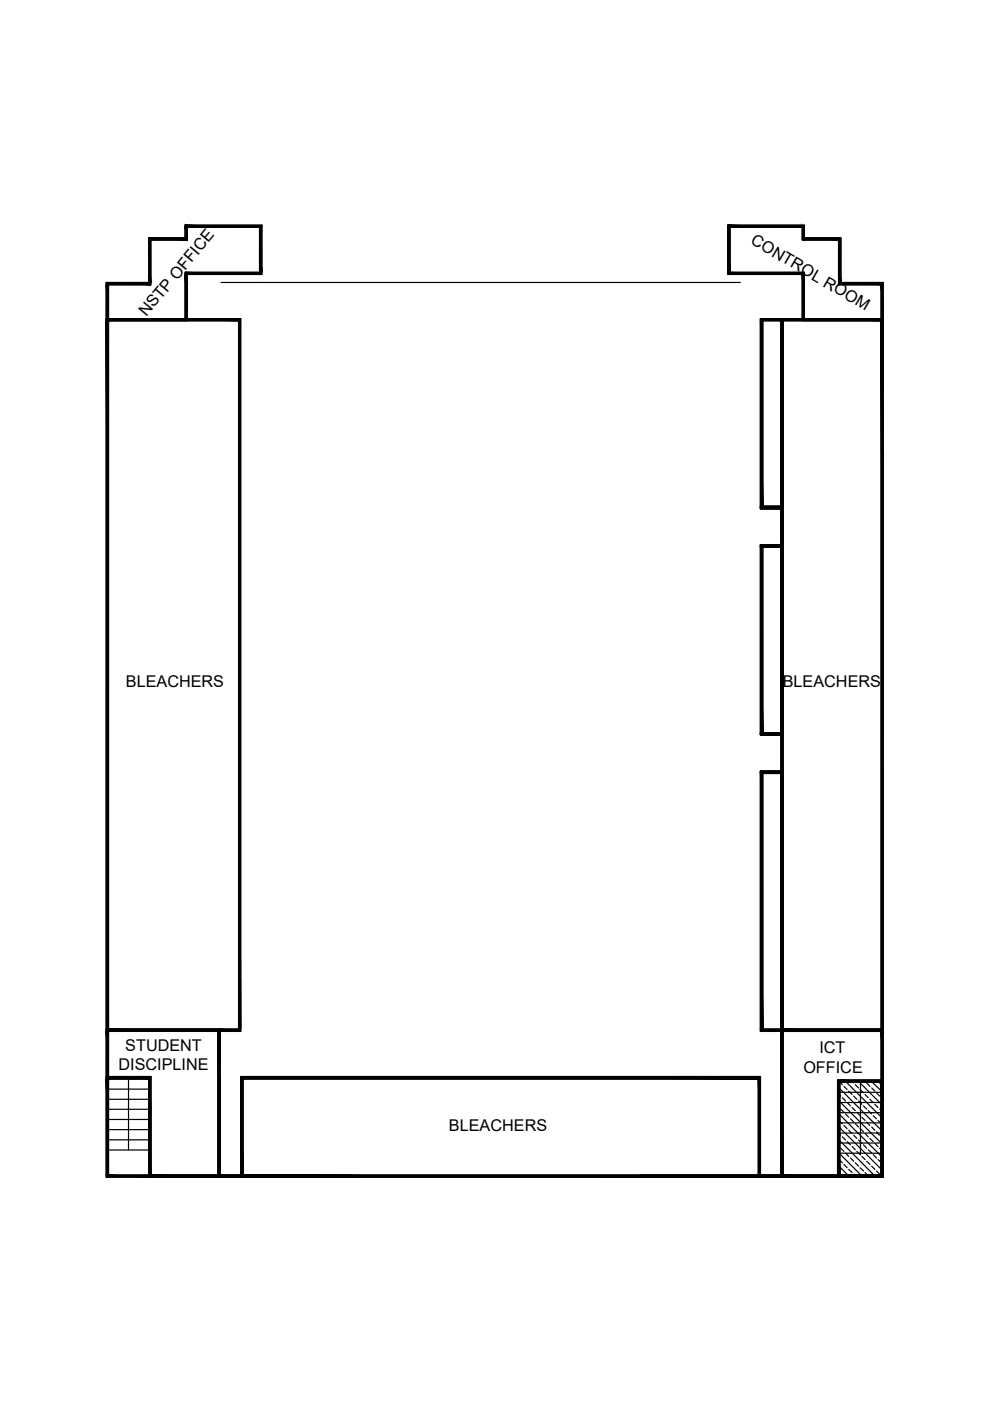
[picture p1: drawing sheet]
<svg xmlns="http://www.w3.org/2000/svg" width="210mm" height="297mm" viewBox="0 0 210 297" stroke-linecap="round" stroke-linejoin="round" font-family="sans-serif">
<!-- layer: 0 -->
<g fill="none" stroke="#000" stroke-width=".25">
<path d="M31.5 50.4h7.7v-2.7h16.3v10.5h-15.8v9.8h-17.2v-8.1h9zM32 50.9h7.7v-2.7h15.3v9.5h-15.8v9.8h-16.2v-7.1h9zM46.9 59.9h110.1M154.3 47.7h16.2v2.7h7.8v9.5h9v8.1h-17.2v-9.8h-15.8zM154.8 48.2h15.3v2.7h7.7v9.5h9v7.1h-16.3v-9.8h-15.7zM22.5 67.5h28.5v151.2h-28.5zM23 68h27.6v150.2h-27.6zM161.2 67.5h4.9v40.4h-4.9zM161.2 67.5h4.4v40.4h-4.4zM161.7 68h3.9v39.3h-3.9zM165.6 67.5h21.7v151.2h-21.7zM166.1 68h20.7v150.2h-20.7z"/>
<path d="M166.1 67.5v40.4M172.7 67.5h14.6v88.3M161.2 107.3h4.9v.6h-4.9zM161.2 115.5h4.9v.5h-4.9zM161.2 115.5h4.9v40.3h-4.9zM161.2 115.5h4.4v40.3h-4.4zM161.7 116h3.9v39.3h-3.9zM166.1 115.5v40.3M161.2 155.3h4.9v.5h-4.9zM161.2 163.5h4.9v.5h-4.9zM161.2 163.5h4.9v55.2h-4.9zM161.7 164h3.9v54.2h-3.9z"/>
<path d="M187.3 163.5v65.9M22.5 218.2h24.2v31.4h-15.2v-20.8h-9zM23 218.7h23.2v30.4h-14.2v-20.9h-9zM31.5 218.7h19.5M46.4 218.7h.3v8M165.6 218.7h21.7v30.9h-21.7zM165.6 218.2h21.7v31.4h-21.7zM165.6 218.7v-55.2h-4.4v55.2h26.1M166.1 218.7h20.7v30.4h-20.7zM22.5 228.2h9.5v21.4h-9.5zM23 228.8h8.5v20.3h-8.5zM27.2 228.8v15"/>
<path d="M31.5 233v16.6h43.5h-43.5zM32 233.5v15.6h42.5M46.7 228.2v20.9h4.3v-20.9h110.2v20.9h4.4v-20.9v21.4h-118.9zM51 228.2h110.2v21.4h-110.2zM51 228.8h110.2M51.5 228.8h109.3v20.3h-109.3zM165.6 223.5v9.5M177.6 229h9.7v20.6h-9.7zM178.1 229.4h8.7v19.7h-8.7zM178.1 229.4h8.7M178.1 231.6h8.7M178.1 233.8h8.7"/>
<path d="M178.1 235.9h8.7M178.1 238.1h8.7M182.4 229.4v15.4M186.8 233.5v15.6h-51.1M187.3 233v16.6v-16.6M187.3 233v16.6h-52.1h52.1M22.5 249.6h.5M178.1 240.2h8.7M178.1 242.3h8.7M178.1 244.5h8.7"/>
</g>
<!-- layer: hatches -->
<g fill="#000" stroke="#000" stroke-width=".21">
<path d="M165.6 107.9v7.6zM166.1 107.9v7.6z"/>
<path d="M31.5 50.9l.5 9v-9zM31.5 50.9l.5 9h-.5z"/>
<path d="M22.5 59.9l9.5 .5v-.5zM22.5 59.9l9.5 .5h-9.5z"/>
<path d="M39.2 48.2l.5 2.2v-2.2zM39.2 48.2l.5 2.2h-.5z"/>
<path d="M31.5 50.4l8.2 .5v-.5zM31.5 50.4l8.2 .5h-8.2z"/>
<path d="M39.2 58.2l.5 9.3v-9.3zM39.2 58.2l.5 9.3h-.5z"/>
<path d="M39.2 47.7l16.3 .5v-.5zM39.2 47.7l16.3 .5h-16.3z"/>
<path d="M55 48.2l.5 9.5v-9.5zM55 48.2l.5 9.5h-.5z"/>
<path d="M39.2 57.7l16.3 .5v-.5zM39.2 57.7l16.3 .5h-16.3z"/>
<path d="M154.3 48.2l.5 9.5v-9.5zM154.3 48.2l.5 9.5h-.5z"/>
<path d="M154.3 47.7l16.2 .5v-.5zM154.3 47.7l16.2 .5h-16.2z"/>
<path d="M170.1 48.2l.4 2.2v-2.2zM170.1 48.2l.4 2.2h-.4z"/>
<path d="M154.3 57.7l16.2 .5v-.5zM154.3 57.7l16.2 .5h-16.2z"/>
<path d="M170.1 58.2l.4 9.3v-9.3zM170.1 58.2l.4 9.3h-.4z"/>
<path d="M170.1 50.4l8.2 .5v-.5zM170.1 50.4l8.2 .5h-8.2z"/>
<path d="M177.8 50.9l.5 9v-9zM177.8 50.9l.5 9h-.5z"/>
<path d="M177.8 59.9l9.5 .5v-.5zM177.8 59.9l9.5 .5h-9.5z"/>
<path d="M22.5 68l.5 150.2v-150.2zM22.5 68l.5 150.2h-.5z"/>
<path d="M22.5 60.4l.5 7.1v-7.1zM22.5 60.4l.5 7.1h-.5z"/>
<path d="M22.5 67.5l28.5 .5v-.5zM22.5 67.5l28.5 .5h-28.5z"/>
<path d="M50.6 68l.4 150.2v-150.2zM50.6 68l.4 150.2h-.4z"/>
<path d="M161.2 68l.5 39.3v-39.3zM161.2 68l.5 39.3h-.5z"/>
<path d="M161.2 67.5l4.4 .5v-.5zM161.2 67.5l4.4 .5h-4.4z"/>
<path d="M165.6 67.5l.5 40.4v-40.4zM165.6 67.5l.5 40.4h-.5z"/>
<path d="M186.8 60.4l.5 7.1v-7.1zM186.8 60.4l.5 7.1h-.5z"/>
<path d="M166.1 67.5l21.2 .5v-.5zM166.1 67.5l21.2 .5h-21.2z"/>
<path d="M186.8 68l.5 150.2v-150.2zM186.8 68l.5 150.2h-.5z"/>
<path d="M161.2 116l.5 39.3v-39.3zM161.2 116l.5 39.3h-.5z"/>
<path d="M161.2 107.3l4.4 .6v-.6zM161.2 107.3l4.4 .6h-4.4z"/>
<path d="M161.2 115.5l4.4 .5v-.5zM161.2 115.5l4.4 .5h-4.4z"/>
<path d="M165.6 107.9l.5 7.6v-7.6zM165.6 107.9l.5 7.6h-.5z"/>
<path d="M165.6 115.5l.5 102.7v-102.7zM165.6 115.5l.5 102.7h-.5z"/>
<path d="M165.6 107.3l.5 .6v-.6zM165.6 107.3l.5 .6h-.5z"/>
<path d="M161.2 155.3l4.4 .5v-.5zM161.2 155.3l4.4 .5h-4.4z"/>
<path d="M161.2 164l.5 54.2v-54.2zM161.2 164l.5 54.2h-.5z"/>
<path d="M161.2 163.5l4.4 .5v-.5zM161.2 163.5l4.4 .5h-4.4z"/>
<path d="M22.5 218.7l.5 9.5v-9.5zM22.5 218.7l.5 9.5h-.5z"/>
<path d="M46.2 218.7l.5 30.4v-30.4zM46.2 218.7l.5 30.4h-.5z"/>
<path d="M22.5 218.2l24.2 .5v-.5zM22.5 218.2l24.2 .5h-24.2z"/>
<path d="M46.7 218.2l4.3 .5v-.5zM46.7 218.2l4.3 .5h-4.3z"/>
<path d="M161.2 218.2l4.4 .5v-.5zM161.2 218.2l4.4 .5h-4.4z"/>
<path d="M165.6 218.7l.5 30.4v-30.4zM165.6 218.7l.5 30.4h-.5z"/>
<path d="M186.8 218.7l.5 10.3v-10.3zM186.8 218.7l.5 10.3h-.5z"/>
<path d="M165.6 218.2l21.7 .5v-.5zM165.6 218.2l21.7 .5h-21.7z"/>
<path d="M22.5 228.8l.5 20.3v-20.3zM22.5 228.8l.5 20.3h-.5z"/>
<path d="M22.5 228.2l9.5 .6v-.6zM22.5 228.2l9.5 .6h-9.5z"/>
<path d="M31.5 228.8l.5 20.3v-20.3zM31.5 228.8l.5 20.3h-.5z"/>
<path d="M51 228.8l.5 20.3v-20.3zM51 228.8l.5 20.3h-.5z"/>
<path d="M51 228.2l110.2 .6v-.6zM51 228.2l110.2 .6h-110.2z"/>
<path d="M160.8 228.8l.4 20.3v-20.3zM160.8 228.8l.4 20.3h-.4z"/>
<path d="M177.6 229.4l.5 19.7v-19.7zM177.6 229.4l.5 19.7h-.5z"/>
<path d="M177.6 229l9.2 .4v-.4zM177.6 229l9.2 .4h-9.2z"/>
<path d="M186.8 229l.5 .4v-.4zM186.8 229l.5 .4h-.5z"/>
<path d="M186.8 229.4l.5 19.7v-19.7zM186.8 229.4l.5 19.7h-.5z"/>
<path d="M22.5 249.1l9 .5v-.5zM22.5 249.1l9 .5h-9z"/>
<path d="M31.5 249.1l.5 .5v-.5zM31.5 249.1l.5 .5h-.5z"/>
<path d="M32 249.1l14.7 .5v-.5zM32 249.1l14.7 .5h-14.7z"/>
<path d="M46.7 249.1l4.3 .5v-.5zM46.7 249.1l4.3 .5h-4.3z"/>
<path d="M51 249.1l110.2 .5v-.5zM51 249.1l110.2 .5h-110.2z"/>
<path d="M161.2 249.1l4.4 .5v-.5zM161.2 249.1l4.4 .5h-4.4z"/>
<path d="M165.6 249.1l12 .5v-.5zM165.6 249.1l12 .5h-12z"/>
<path d="M177.6 249.1l9.7 .5v-.5zM177.6 249.1l9.7 .5h-9.7z"/>
</g>
<g fill="none" stroke="#000" stroke-width=".25">
<path d="M165.6 67.5h.5M23 228.8h8.5M23 230.9h8.5M23 233.1h8.5M23 235.2h8.5M23 237.3h8.5M23 239.5h8.5M178.1 230.9l8.7 8.7M178.1 233.6l8.7 8.7M178.1 236.4l8.7 8.7M178.1 239.1l8.7 8.7M178.1 229.5l.5 .5"/>
<path d="M178.1 232.2l.2 .2M178.1 237.8l.5 .4M178.3 235.1l.6 .7M178.6 232.7l.7 .7M178.9 230.3l.7 .7M178.9 238.6l.7 .7M179.3 236.2l.6 .7M179.4 229.4l7.4 7.4M179.6 233.8l.7 .7M179.9 231.3l.8 .8M179.9 239.6l.8 .7M180.3 237.2l.7 .7"/>
<path d="M180.7 234.8l.6 .7M180.8 229.4l.2 .2M181 232.4l.7 .7M181.3 230l.7 .7M181.3 238.2l.7 .8M181.7 235.8l.7 .7M182 233.4l.7 .7M182.2 229.4l4.6 4.6M182.4 231l.7 .7M182.4 239.3l.7 .7M182.7 236.9l.7 .7M183.1 234.5l.7 .6"/>
<path d="M183.4 232.1l.7 .6M183.8 229.6l.6 .7M183.8 237.9l.6 .7M184.1 235.5l.7 .7M184.4 233.1l.8 .7M184.8 230.7l.7 .6M184.8 239l.7 .6M184.9 229.4l1.9 1.9M185.2 236.5l.6 .7M185.5 234.1l.7 .7M185.8 231.7l.7 .7M185.8 240l.7 .7"/>
<path d="M186.2 237.6l.6 .6M186.3 229.4l.5 .5M186.5 235.1l.3 .3M23 241.7h8.5M23 243.8h8.5M178.1 241.9l7.2 7.2M178.1 244.7l4.4 4.4M178.1 247.4l1.6 1.7M178.1 240.5l.2 .2M178.1 246l.5 .5M178.1 248.8l.2 .1M178.3 243.4l.6 .7"/>
<path d="M178.6 241l.7 .7M178.9 246.9l.7 .7M179.3 244.5l.6 .7M179.6 242l.7 .7M179.9 247.9l.8 .7M180.3 245.5l.7 .7M180.7 243.1l.6 .7M181 240.7l.7 .7M181 248.9l.1 .2M181.3 246.5l.7 .8M181.7 244.1l.7 .7M182 241.7l.7 .7"/>
<path d="M182.4 247.6l.7 .7M182.7 245.2l.7 .7M183.1 242.7l.7 .7M183.4 240.3l.7 .7M183.4 248.6l.5 .5M183.8 246.2l.6 .7M184.1 243.8l.7 .7M184.4 241.4l.8 .6M184.8 247.3l.7 .6M185.2 244.8l.6 .7M185.5 242.4l.7 .7M185.8 248.3l.7 .6"/>
<path d="M186.2 245.9l.6 .6M186.5 243.4l.3 .3"/>
</g>
<g font-size="3.4">
<text x="159" y="51.6" transform="rotate(30 159 51.6)">CONTROL ROOM</text>
<text x="31.1" y="67.3" transform="rotate(-50 31.1 67.3)">NSTP OFFICE</text>
<text x="26.7" y="145.7">BLEACHERS</text>
<text x="166" y="145.7">BLEACHERS</text>
<text x="25.1" y="226.9">DISCIPLINE</text>
<text x="26.6" y="222.8">STUDENT</text>
<text x="170.3" y="227.4">OFFICE</text>
<text x="173.7" y="223.3">ICT</text>
<text x="95.2" y="239.8">BLEACHERS</text>
</g>
</svg>
